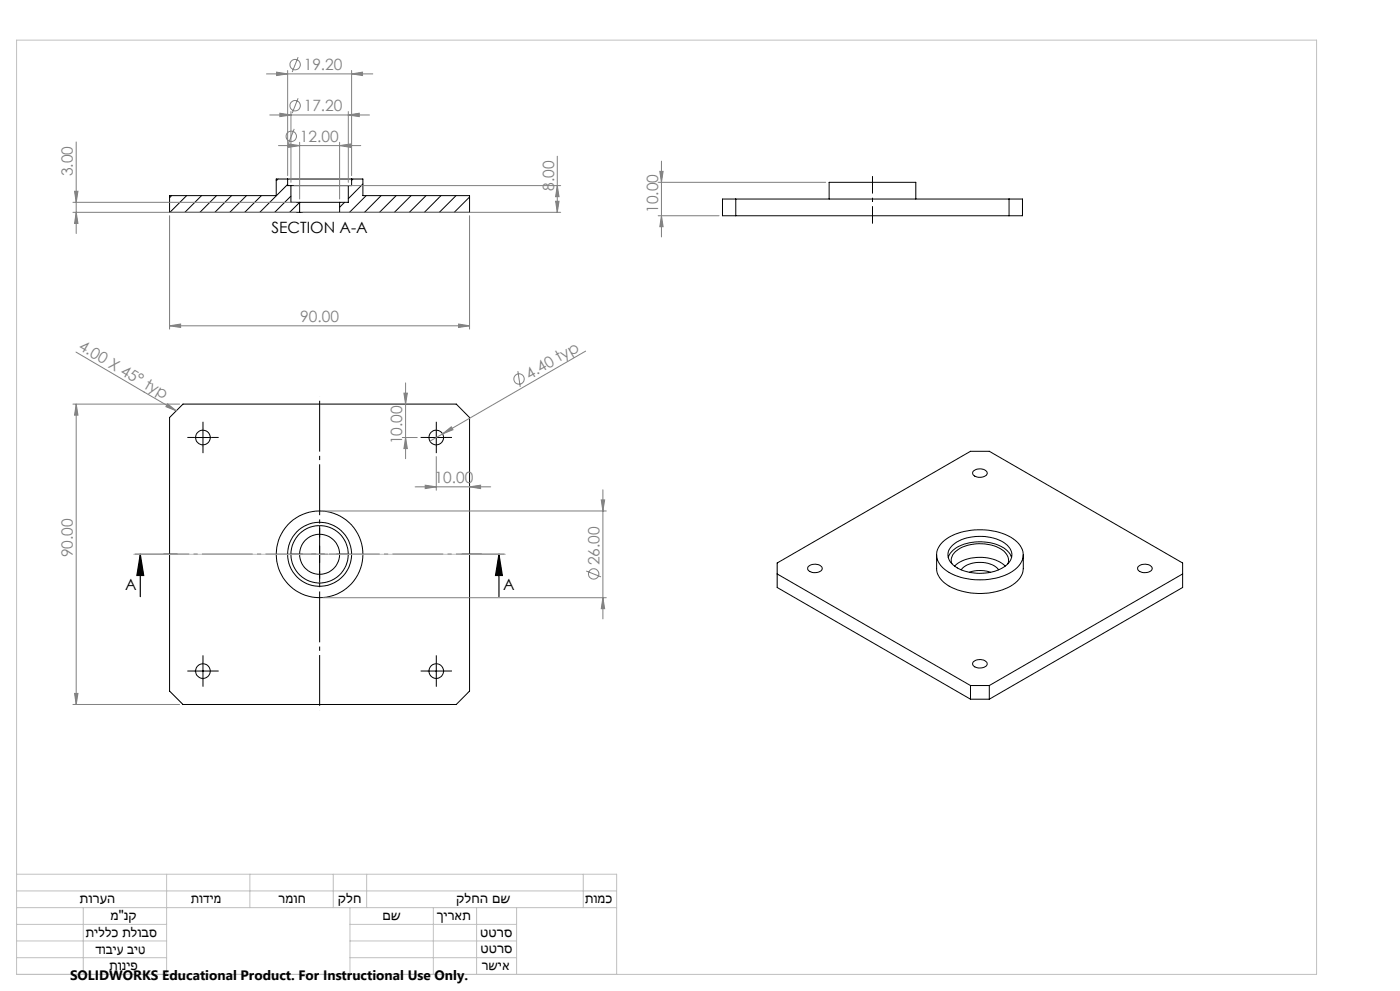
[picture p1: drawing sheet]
<svg xmlns="http://www.w3.org/2000/svg" width="420mm" height="297mm" viewBox="0 0 420 297" stroke-linecap="round" stroke-linejoin="round" font-family="sans-serif">
<g fill="none" stroke="#000" stroke-width=".3">
<path d="M51.5 58.6l-.6 .7M56 58.6l-5 5M60.5 58.6l-5 5M64.9 58.6l-4.9 5M69.5 58.6l-5 5M73.9 58.6l-5 5M78.4 58.6l-5 5M83.4 53.7l-.5 .5M86.3 53.7h19.2M86.3 53.7h-3.4v4.9h-32v5h39M86.3 53.7v1.9h1M86.3 55.3l-8.4 8.3"/>
<path d="M87.3 55.6h17.2M87.3 55.6v5h2.6M87.3 58.8l-4.9 4.8M104.5 55.6v5h-2.6M105.5 53.7h3.4v4.9h32v5h-39M105.5 53.7v1.9h-1M105.9 53.7l-.4 .3M108.9 55.1l-4.4 4.4M109.9 58.6l-5.1 5M114.3 58.6l-4.9 5M118.9 58.6l-5.1 5M123.3 58.6l-5 5"/>
<path d="M127.8 58.6l-5 5M132.3 58.6l-5 5M136.8 58.6l-5 5M140.9 59.1l-4.6 4.5M216.7 59.7h90v5h-90zM220.7 59.7v5M248.7 59.7v-5.1h26v5.1M302.7 59.7v5M89.9 60.6h12M89.9 63.6h12M89.9 60.6v3M89.9 60.7l-3 2.9"/>
<path d="M101.9 60.6v3M103.4 60.6l-1.5 1.5M140.9 63.5l-.1 .1M54.9 121.1h82l4 4v82l-4 4h-82l-4-4v-82zM58.4 131.1h5M60.9 128.6v5M128.4 131.1h5M130.9 128.6v5M292 141.2a2.78 2.78 0 0 1 4.2 .5 2.32 2.32 0 0 1-3.4 1.1l-.9-.5-.1-.6zM93.4 166.1h5M95.9 163.6v5M233.2 172l57.9 33.5"/>
<path d="M242.5 169.8a2.78 2.78 0 0 1 4.2 .5 2.32 2.32 0 0 1-3.4 1.1l-.9-.6-.1-.5zM281 166.3v4.1a7.2 7.2 0 0 0 5.4 6.1 19.9 19.9 0 0 0 18.2-1.8 5.8 5.8 0 0 0 2.4-4.3v-4.1M282.8 162.5a18.4 18.4 0 0 1 15.9-3.2 10.7 10.7 0 0 1 8 5.4 5.8 5.8 0 0 1-3.5 6.9 20.1 20.1 0 0 1-19.1-.5 5.2 5.2 0 0 1-2.2-7.6zM284.5 167.1a7.6 7.6 0 0 1 6.4-4.4 13.5 13.5 0 0 1 11.3 2.4l.8 .9 .5 1.1M285.4 163.8a13 13 0 0 1 11.9-2.7 7.1 7.1 0 0 1 6.3 4.8 5.1 5.1 0 0 1-3.7 4.7 14.5 14.5 0 0 1-13.9-1.2 3.7 3.7 0 0 1-.6-5.6zM285.6 168.9a3.6 3.6 0 0 1 2-4.3 13 13 0 0 1 13.6 .6 3.3 3.3 0 0 1 1.2 3.7M286.4 169.7a12.1 12.1 0 0 1 12.3-1.9l1.3 .7 1.6 1.2M288.4 170.8a8.3 8.3 0 0 1 9.8-1.3l1.4 1.3M290.8 171.5a9.7 9.7 0 0 1 6.3 0M341.5 169.8a2.78 2.78 0 0 1 4.2 .5 2.32 2.32 0 0 1-3.4 1.1l-.9-.6-.1-.5zM354.8 172l-58 33.5M60.9 198.6v5"/>
<path d="M130.9 198.6v5M292 198.4a2.78 2.78 0 0 1 4.2 .5 2.32 2.32 0 0 1-3.4 1.1l-.9-.6-.1-.5zM58.4 201.1h5M128.4 201.1h5M291.1 209.5h5.7M291.1 205.5v4M291.1 205.5h5.7M291.1 209.5l-57.9-33.4v-7.4l57.9-33.4h5.7l58 33.4v7.4l-58 33.4M296.8 205.5v4"/>
<circle cx="60.9" cy="131.1" r="2.2"/>
<circle cx="130.9" cy="131.1" r="2.19"/>
<circle cx="95.9" cy="166.1" r="13"/>
<circle cx="95.9" cy="166.1" r="9.6"/>
<circle cx="95.9" cy="166.1" r="8.6"/>
<circle cx="95.9" cy="166.1" r="6"/>
<circle cx="60.9" cy="201.1" r="2.2"/>
<circle cx="130.9" cy="201.1" r="2.19"/>
</g>
<g fill="none" stroke="#808080" stroke-width=".3">
<path d="M89.4 17.1l-1.7 4.5M79.9 22.2h31.9M80.9 34.5h29.9M83 21.6l3.3 .6-3.3 .4zM84 33.9l3.3 .6-3.3 .5zM86.3 21.1v31.5M87.3 33.4v21.2M88.3 38.6l-1.8 4.5M89.4 29.5l-1.7 4.4M104.5 34.5l3.3-.6v1.1zM104.5 33.4v21.2M105.5 22.2l3.3-.6v1z"/>
<path d="M105.5 21.1v31.5M22.4 57.3h1l-.5 3.3zM22.9 42.5v27.5M83.5 43.6h24.7M86.6 43.1l3.3 .5-3.3 .6zM88.3 55.6h79.9M89.9 42.6v17.1M101.9 43.6l3.3-.5v1.1zM101.9 42.6v17.1M167.2 46.8v16.8M167.2 55.6l.5 3.3h-1zM197.4 54.6h50.3"/>
<path d="M197.9 51.4h1l-.5 3.2zM198.4 48.3v22.7M21.9 60.6h67M21.9 63.6h67M22.9 63.6l.5 3.4h-1zM50.9 64.6v34M90.9 63.6h77.3M140.9 64.6v34M166.7 60.3h1l-.5 3.3zM197.4 64.7h18.3M198.4 64.7l.5 3.2h-1zM50.9 97.6l3.3-.5v1z"/>
<path d="M50.9 97.6h90M137.6 97.1l3.3 .5-3.3 .5zM22.8 105.5l30.1 17.6M121.2 117.8h1l-.5 3.3zM121.7 114.8v22.7M155.4 111.2l.7 4.8M175.7 105.2l-42.9 24.8M21.9 121.1h32M22.9 121.1v90M22.9 121.1l.5 3.3h-1zM50.3 121l2.6 2.1-3.1-1.2zM120.7 131.1h4.5"/>
<path d="M121.7 131.1l.5 3.3h-1zM130.9 136.8v10.1M132.8 130l2.6-2.1 .5 .9zM132.8 130l-3.8 2.2M96.9 153.1h85M124.5 145.9h22.7M127.6 145.4l3.3 .5-3.3 .5zM140.9 145.9l3.3-.5v1zM180.4 149.8h1l-.5 3.3zM180.9 146.8v38.7M96.9 179.1h85M175.9 171.1l4.4 1.8"/>
<path d="M180.9 179.1l.5 3.3h-1zM21.9 211.1h32M22.4 207.8h1l-.5 3.3z"/>
<circle cx="88.5" cy="19.4" r="1.55"/>
<circle cx="88.5" cy="31.7" r="1.55"/>
<circle cx="87.4" cy="40.9" r="1.56"/>
<circle cx="155.7" cy="113.6" r="1.55"/>
<circle cx="178.1" cy="172" r="1.56"/>
</g>
<path d="M40.5 166.1h12.7M42.1 166.1l1 6.4h-2zM42.1 166.1v12.7M138.6 166.1h12.7M149.7 166.1l1 6.4h-2zM149.7 166.1v12.7" fill="none" stroke="#000" stroke-width=".35"/>
<path d="M95.9 118.8v94" fill="none" stroke="#000" stroke-width=".3" stroke-dasharray="15.2 1.3 1.3 1.3" stroke-dashoffset="-1.3" stroke-linecap="butt"/>
<path d="M49 166.1h95.5" fill="none" stroke="#000" stroke-width=".3" stroke-dasharray="15.2 1.3 1.3 1.3" stroke-dashoffset="7.5" stroke-linecap="butt"/>
<g fill="none" stroke="#000" stroke-width=".3" stroke-dasharray="15.2 1.3 1.3 1.3" stroke-linecap="butt">
<path d="M58.4 131.1h-2.2M60.9 128.6v-2.2M60.9 133.6v2.2M63.4 131.1h2.2M128.4 131.1h-2.2M130.9 128.6v-2.2M130.9 133.6v2.2M133.4 131.1h2.2M90.9 166.1h-3.5M95.9 161.1v-3.5M95.9 171.1v3.5M100.9 166.1h3.5"/>
<path d="M60.9 198.6v-2.2M130.9 198.6v-2.2M58.4 201.1h-2.2M60.9 203.6v2.2M63.4 201.1h2.2M128.4 201.1h-2.2M130.9 203.6v2.2M133.4 201.1h2.2"/>
</g>
<path d="M261.8 52.8v14.2" fill="none" stroke="#000" stroke-width=".3" stroke-dasharray="15.2 1.3 1.3 1.3" stroke-dashoffset="10" stroke-linecap="butt"/>
<g fill="none" stroke="#c0c0c0" stroke-width=".3">
<path d="M5 12h390v280h-390zM40.1 166.1h111.6M5 262h180v30M5 277h45M5 272h180M5 267h180M25 272v20M50 262v30M75 262v10M100 262v10M105 277h50M105 272v20"/>
<path d="M110 262v10M130 272v20M143 272v20M155 272v20M175 262v10M5 282h45M5 287h45M105 282h50M105 287h50"/>
</g>
<path d="M149.7 166.1l1 6.4h-2zM42.1 166.1l1 6.4h-2z" fill="#000"/>
<g fill="#808080">
<path d="M50.3 121l2.6 2.1-3.1-1.2z"/>
<path d="M132.8 130l2.6-2.1 .5 .9z"/>
<path d="M50.9 97.6l3.3-.5v1zM137.6 97.1l3.3 .5-3.3 .5zM86.6 43.1l3.3 .5-3.3 .6zM101.9 43.6l3.3-.5v1.1zM84 33.9l3.3 .6-3.3 .5zM104.5 34.5l3.3-.6v1.1zM83 21.6l3.3 .6-3.3 .4zM105.5 22.2l3.3-.6v1z"/>
<path d="M22.9 121.1l.5 3.3h-1zM22.4 207.8h1l-.5 3.3zM121.2 117.8h1l-.5 3.3zM121.7 131.1l.5 3.3h-1z"/>
<path d="M180.4 149.8h1l-.5 3.3zM180.9 179.1l.5 3.3h-1zM197.9 51.4h1l-.5 3.2zM198.4 64.7l.5 3.2h-1zM22.4 57.3h1l-.5 3.3zM22.9 63.6l.5 3.4h-1zM167.2 55.6l.5 3.3h-1zM166.7 60.3h1l-.5 3.3z"/>
<path d="M127.6 145.4l3.3 .5-3.3 .5zM140.9 145.9l3.3-.5v1z"/>
</g>
<g font-size="4.7" fill="#808080">
<text x="91.1" y="21.1">19.20</text>
<text x="91.1" y="33.4">17.20</text>
<text x="90" y="42.6">12.00</text>
<text x="21.9" y="52.9" transform="rotate(-90 21.9 52.9)">3.00</text>
<text x="166.2" y="57.1" transform="rotate(-90 166.2 57.1)">8.00</text>
<text x="197.4" y="63.8" transform="rotate(-90 197.4 63.8)">10.00</text>
<text x="90.1" y="96.6">90.00</text>
<text x="23.3" y="104.6" transform="rotate(30 23.3 104.6)">4.00 X 45° typ</text>
<text x="158.8" y="113.8" transform="rotate(-30 158.8 113.8)">4.40 typ</text>
<text x="120.7" y="133.1" transform="rotate(-90 120.7 133.1)">10.00</text>
<text x="130.4" y="144.9">10.00</text>
<text x="21.9" y="167" transform="rotate(-90 21.9 167)">90.00</text>
<text x="179.8" y="169.4" transform="rotate(-90 179.8 169.4)">26.00</text>
</g>
<g font-size="4.7">
<text x="81.4" y="69.9">SECTION A-A</text>
<text x="37.5" y="176.7">A</text>
<text x="151" y="176.7">A</text>
</g>
<g font-size="4.2">
<text x="24" y="270.7">תורעה</text>
<text x="33.1" y="275.7">מ&quot;נק</text>
<text x="57.3" y="270.7">תודימ</text>
<text x="83.6" y="270.6">רמוח</text>
<text x="101.4" y="270.7">קלח</text>
<text x="114.7" y="275.8">םש</text>
<text x="131" y="275.8">ךיראת</text>
<text x="136.9" y="270.7">קלחה םש</text>
<text x="175.5" y="270.6">תומכ</text>
<text x="25.7" y="280.9">תיללכ תלובס</text>
<text x="144.1" y="280.7">טטרס</text>
<text x="28.7" y="285.8">דוביע ביט</text>
<text x="144.1" y="285.5">טטרס</text>
<text x="32.8" y="290.6">תוניפ</text>
<text x="144.6" y="290.7">רשיא</text>
</g>
<text font-size="4.1" x="21" y="293.7">SOLIDWORKS Educational Product. For Instructional Use Only.</text>
</svg>
